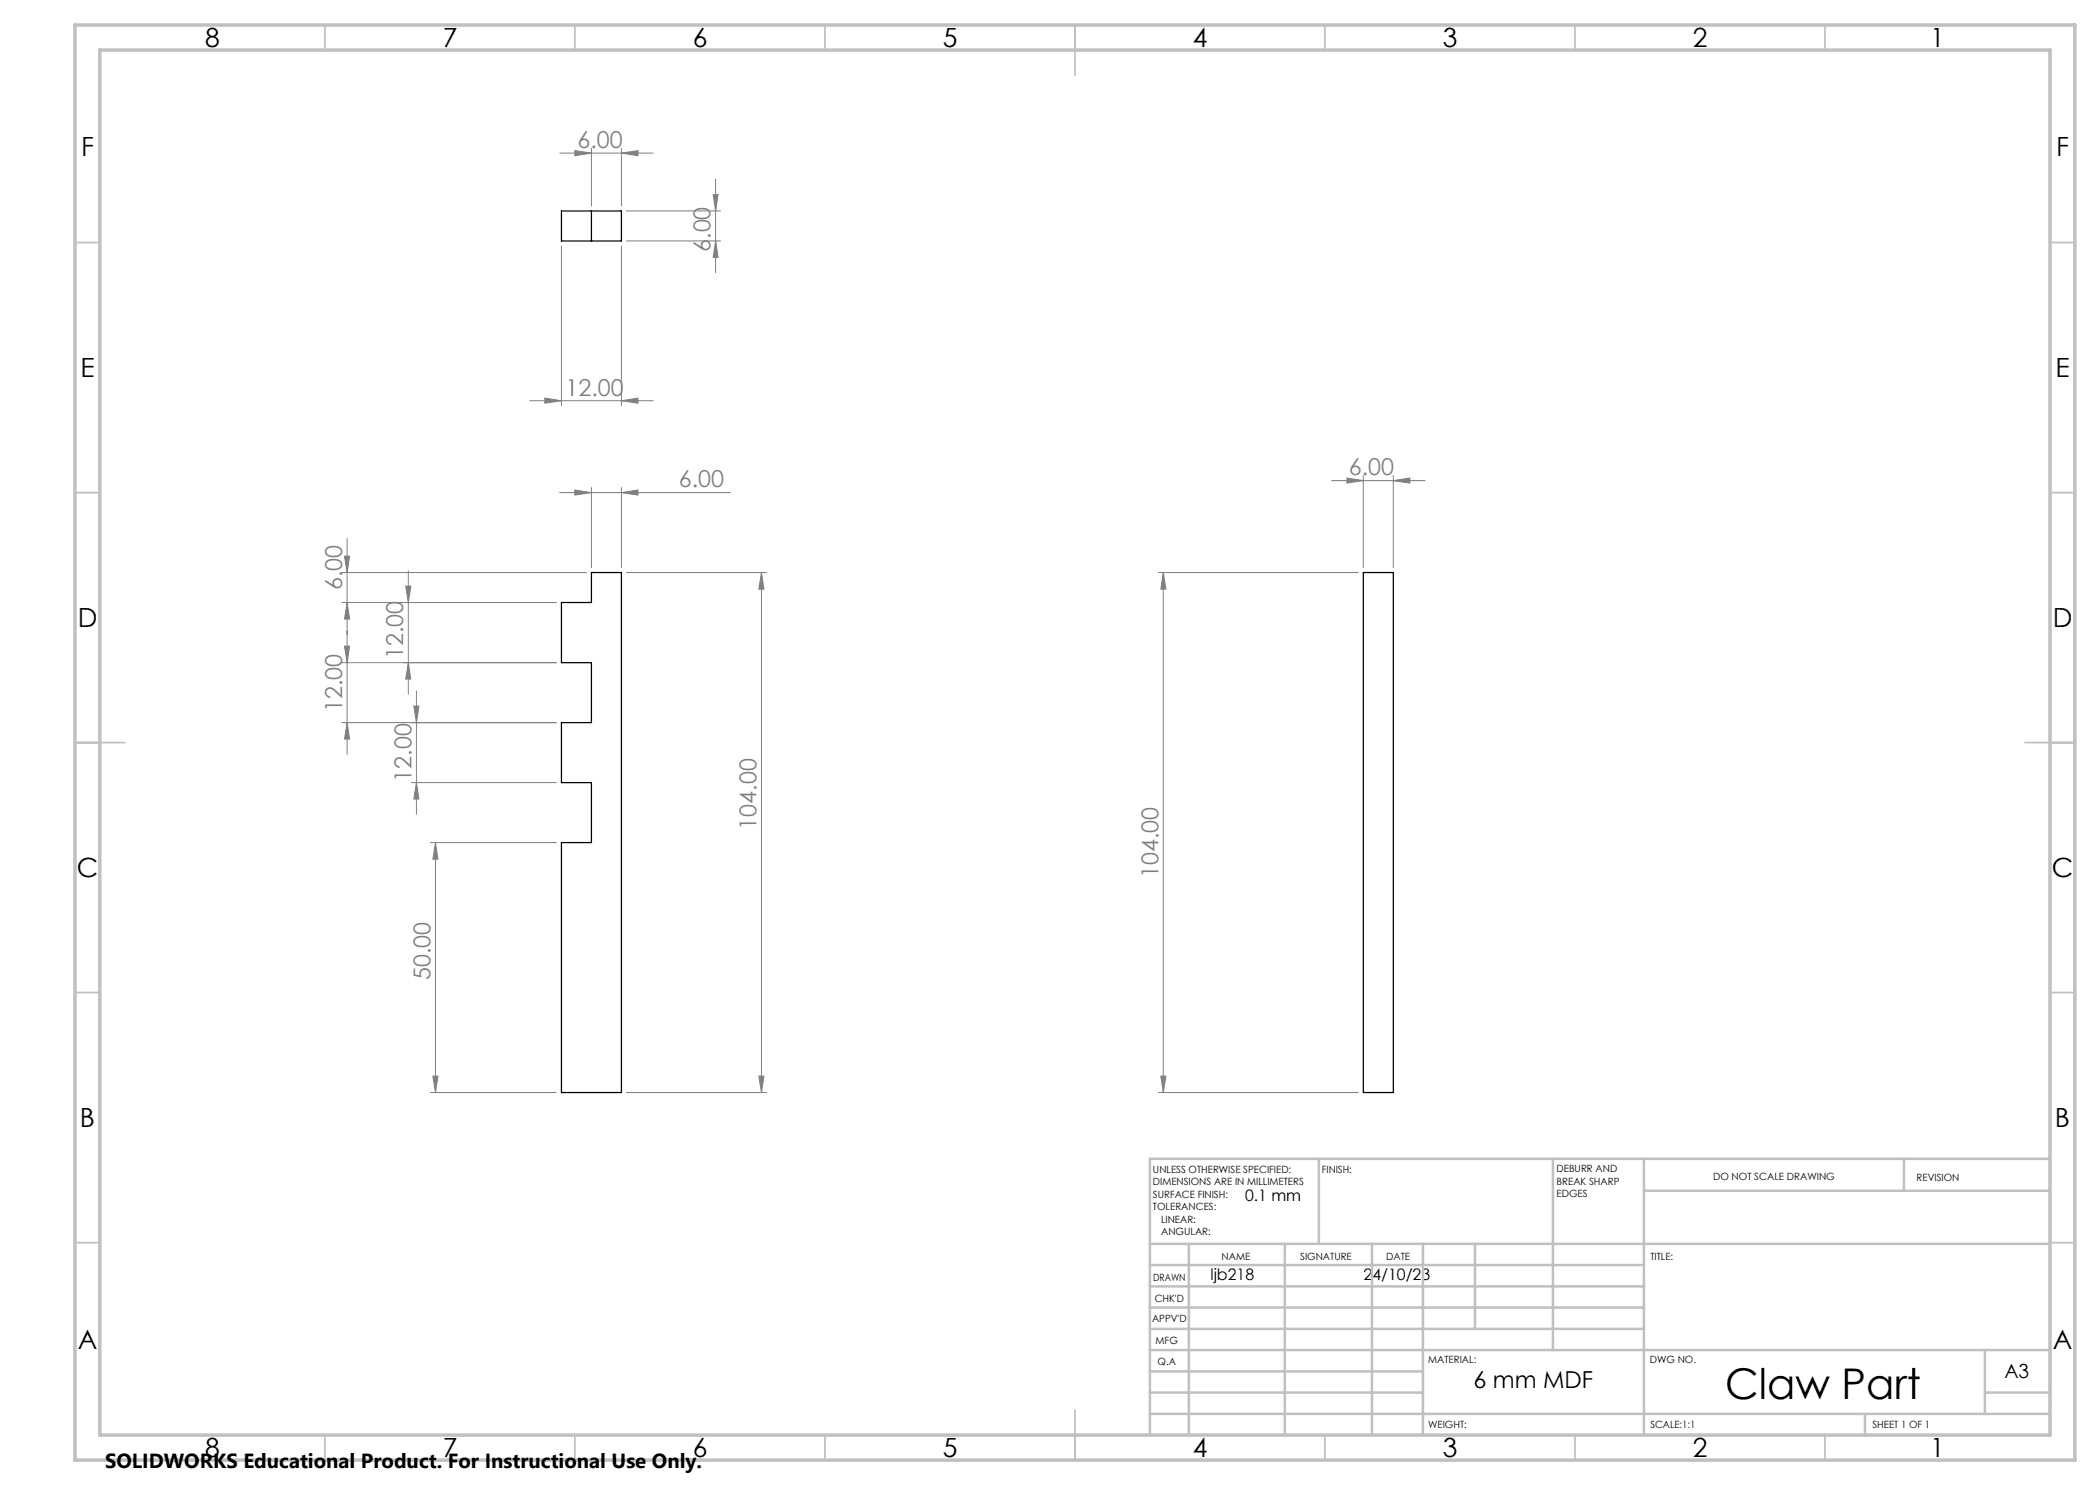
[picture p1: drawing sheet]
<svg xmlns="http://www.w3.org/2000/svg" width="420mm" height="297mm" viewBox="0 0 420 297" stroke-linecap="round" stroke-linejoin="round" font-family="sans-serif">
<path d="M112.3 42.2h12v6h-12zM118.3 42.2v6M272.7 114.5h6v104h-6zM112.3 120.5h6v-6h6v104h-12v-50h6v-12h-6v-12h6v-12h-6z" fill="none" stroke="#000" stroke-width=".25"/>
<g fill="none" stroke="#808080" stroke-width=".2">
<path d="M111.9 30.6h18.7M115 30.1l3.3 .5-3.3 .5zM118.3 29.6v11.6M124.3 30.6l3.3-.5v1zM124.3 29.6v11.6M142.6 38.9h1l-.5 3.3zM143.1 35.8v18.7M112.3 49.2v31.9M124.3 49.2v31.9M125.3 48.2h18.8M125.3 42.2h18.8M143.1 48.2l.5 3.3h-1z"/>
<path d="M109 79.6l3.3 .5-3.3 .5zM105.9 80.1h24.7M111.9 98.5h34.2M115 98l3.3 .5-3.3 .5zM118.3 97.5v16M124.3 80.1l3.3-.5v1zM124.3 98.5l3.3-.5v1zM124.3 97.5v16M266.3 96.1h18.7M269.4 95.6l3.3 .5-3.3 .5zM272.7 95.1v18.4M278.7 96.1l3.3-.5v1z"/>
<path d="M278.7 95.1v18.4M68.4 114.5h48.9M68.9 111.2h1l-.5 3.3zM69.4 107.7v43.2M81.1 117.2h1.1l-.5 3.3zM81.7 114.2v24.7M125.3 114.5h28M152.3 114.5v104M152.3 114.5l.5 3.3h-1zM231.7 114.5h40M232.7 114.5v104M232.7 114.5l.5 3.3h-1z"/>
<path d="M68.4 132.5h42.9M68.4 120.5h42.9M68.9 129.2h1l-.5 3.3zM69.4 120.5l.5 3.3h-1zM81.7 132.5l.5 3.3h-1.1zM83.3 138.2v24.7M68.4 144.5h42.9M69.4 144.5l.5 3.3h-1zM82.3 156.5h29M82.8 141.2h1l-.5 3.3zM83.3 156.5l.5 3.3h-1zM86.1 168.5h25.2"/>
<path d="M87.1 168.5l.5 3.3h-1zM87.1 168.5v50M86.1 218.5h25.2M86.6 215.2h1l-.5 3.3zM125.3 218.5h28M151.8 215.2h1l-.5 3.3zM231.7 218.5h40M232.2 215.2h1l-.5 3.3z"/>
</g>
<g fill="none" stroke="#c0c0c0" stroke-width=".35">
<path d="M65 5v5M115 5v5M165 5v5M215 5v10M265 5v5M315 5v5M365 5v5M15 48.5h5M410 48.5h5M15 98.5h5M410 98.5h5M15 148.5h10"/>
<path d="M405 148.5h10M15 198.5h5M410 198.5h5M15 248.5h5M410 248.5h5M65 287v5M115 287v5M165 287v5M215 282v10M265 287v5M315 287v5M365 287v5"/>
</g>
<g fill="none" stroke="#c0c0c0" stroke-width=".5">
<path d="M263.8 231.8v17M310.6 231.8v38.2M328.8 231.8v55.2M328.8 238.2h81.2M380.8 231.8v6.4M410 231.8h-180v55.2M230 248.8h180M230 257.3h98.8M230 253h98.8M237.8 248.8v38.2M257 248.8v38.2M274.4 248.8v38.2"/>
<path d="M284.6 248.8v38.2M295 248.8v17M230 265.8h98.8M230 261.5h98.8M230 278.5h54.6M230 274.3h54.6M230 270h180M397 278.5h13M397 270v12.8M230 282.8h180M373 282.8v4.2"/>
</g>
<path d="M15 5h400v287h-400zM20 10h390v277h-390z" fill="none" stroke="#c0c0c0" stroke-width=".7"/>
<g fill="#808080">
<path d="M124.3 80.1l3.3-.5v1zM109 79.6l3.3 .5-3.3 .5z"/>
<path d="M124.3 98.5l3.3-.5v1zM115 98l3.3 .5-3.3 .5z"/>
<path d="M269.4 95.6l3.3 .5-3.3 .5zM278.7 96.1l3.3-.5v1zM115 30.1l3.3 .5-3.3 .5zM124.3 30.6l3.3-.5v1z"/>
<path d="M151.8 215.2h1l-.5 3.3zM152.3 114.5l.5 3.3h-1zM83.3 156.5l.5 3.3h-1zM82.8 141.2h1l-.5 3.3zM81.7 132.5l.5 3.3h-1.1zM81.1 117.2h1.1l-.5 3.3zM232.2 215.2h1l-.5 3.3zM232.7 114.5l.5 3.3h-1zM143.1 48.2l.5 3.3h-1zM142.6 38.9h1l-.5 3.3z"/>
<path d="M86.6 215.2h1l-.5 3.3zM87.1 168.5l.5 3.3h-1z"/>
<path d="M68.9 129.2h1l-.5 3.3zM69.4 144.5l.5 3.3h-1zM68.9 111.2h1l-.5 3.3zM69.4 120.5l.5 3.3h-1z"/>
</g>
<text font-size="8.5" x="345" y="279.7">Claw Part</text>
<g font-size="5.3">
<text x="41" y="9.5">8</text>
<text x="88.5" y="9.5">7</text>
<text x="138.5" y="9.5">6</text>
<text x="188.5" y="9.5">5</text>
<text x="238.5" y="9.5">4</text>
<text x="288.5" y="9.5">3</text>
<text x="338.5" y="9.5">2</text>
<text x="386" y="9.5">1</text>
<text x="16.2" y="31.2">F</text>
<text x="411.2" y="31.2">F</text>
<text x="16.1" y="75.5">E</text>
<text x="411.1" y="75.5">E</text>
<text x="15.5" y="125.5">D</text>
<text x="410.5" y="125.5">D</text>
<text x="15.4" y="175.5">C</text>
<text x="410.4" y="175.5">C</text>
<text x="16" y="225.5">B</text>
<text x="411" y="225.5">B</text>
<text x="15.5" y="269.7">A</text>
<text x="410.5" y="269.7">A</text>
<text x="41" y="291.5">8</text>
<text x="88.5" y="291.5">7</text>
<text x="138.5" y="291.5">6</text>
<text x="188.5" y="291.5">5</text>
<text x="238.5" y="291.5">4</text>
<text x="288.5" y="291.5">3</text>
<text x="338.5" y="291.5">2</text>
<text x="386" y="291.5">1</text>
</g>
<g font-size="4.7" fill="#808080">
<text x="115.5" y="29.6">6.00</text>
<text x="142.1" y="50.4" transform="rotate(-90 142.1 50.4)">6.00</text>
<text x="113.1" y="79.1">12.00</text>
<text x="269.8" y="95.1">6.00</text>
<text x="135.8" y="97.5">6.00</text>
<text x="68.4" y="118" transform="rotate(-90 68.4 118)">6.00</text>
<text x="80.7" y="131.8" transform="rotate(-90 80.7 131.8)">12.00</text>
<text x="68.4" y="142.4" transform="rotate(-90 68.4 142.4)">12.00</text>
<text x="82.3" y="156.3" transform="rotate(-90 82.3 156.3)">12.00</text>
<text x="151.3" y="165.9" transform="rotate(-90 151.3 165.9)">104.00</text>
<text x="231.7" y="175.6" transform="rotate(-90 231.7 175.6)">104.00</text>
<text x="86.1" y="196" transform="rotate(-90 86.1 196)">50.00</text>
</g>
<text font-size="4.7" x="294.7" y="277.6">6 mm MDF</text>
<text font-size="4.1" x="21" y="293.7">SOLIDWORKS Educational Product. For Instructional Use Only.</text>
<text font-size="3.9" x="400.9" y="275.5">A3</text>
<g font-size="3.2">
<text x="249" y="240.1">0.1 mm</text>
<text x="242.1" y="256">ljb218</text>
<text x="272.7" y="256">24/10/23</text>
</g>
<g font-size="2">
<text x="230.6" y="234.6">UNLESS OTHERWISE SPECIFIED:</text>
<text x="230.6" y="237.1">DIMENSIONS ARE IN MILLIMETERS</text>
<text x="230.6" y="239.6">SURFACE FINISH:</text>
<text x="264.4" y="234.6">FINISH:</text>
<text x="311.3" y="234.5">DEBURR AND</text>
<text x="311.3" y="237">BREAK SHARP</text>
<text x="311.3" y="239.5">EDGES</text>
<text x="342.6" y="236">DO NOT SCALE DRAWING</text>
<text x="383.3" y="236.2">REVISION</text>
<text x="230.6" y="242.1">TOLERANCES:</text>
<text x="232.2" y="244.6">LINEAR:</text>
<text x="232.2" y="247.1">ANGULAR:</text>
<text x="244.3" y="252">NAME</text>
<text x="260" y="251.9">SIGNATURE</text>
<text x="277.2" y="251.9">DATE</text>
<text x="330.1" y="251.9">TITLE:</text>
<text x="230.6" y="256.1">DRAWN</text>
<text x="230.9" y="260.3">CHK'D</text>
<text x="230.4" y="264.4">APPV'D</text>
<text x="231.1" y="268.8">MFG</text>
<text x="231.5" y="273">Q.A</text>
<text x="285.6" y="272.5">MATERIAL:</text>
<text x="330" y="272.5">DWG NO.</text>
<text x="285.6" y="285.5">WEIGHT:</text>
<text x="330.1" y="285.6">SCALE:1:1</text>
<text x="374.5" y="285.6">SHEET 1 OF 1</text>
</g>
</svg>
